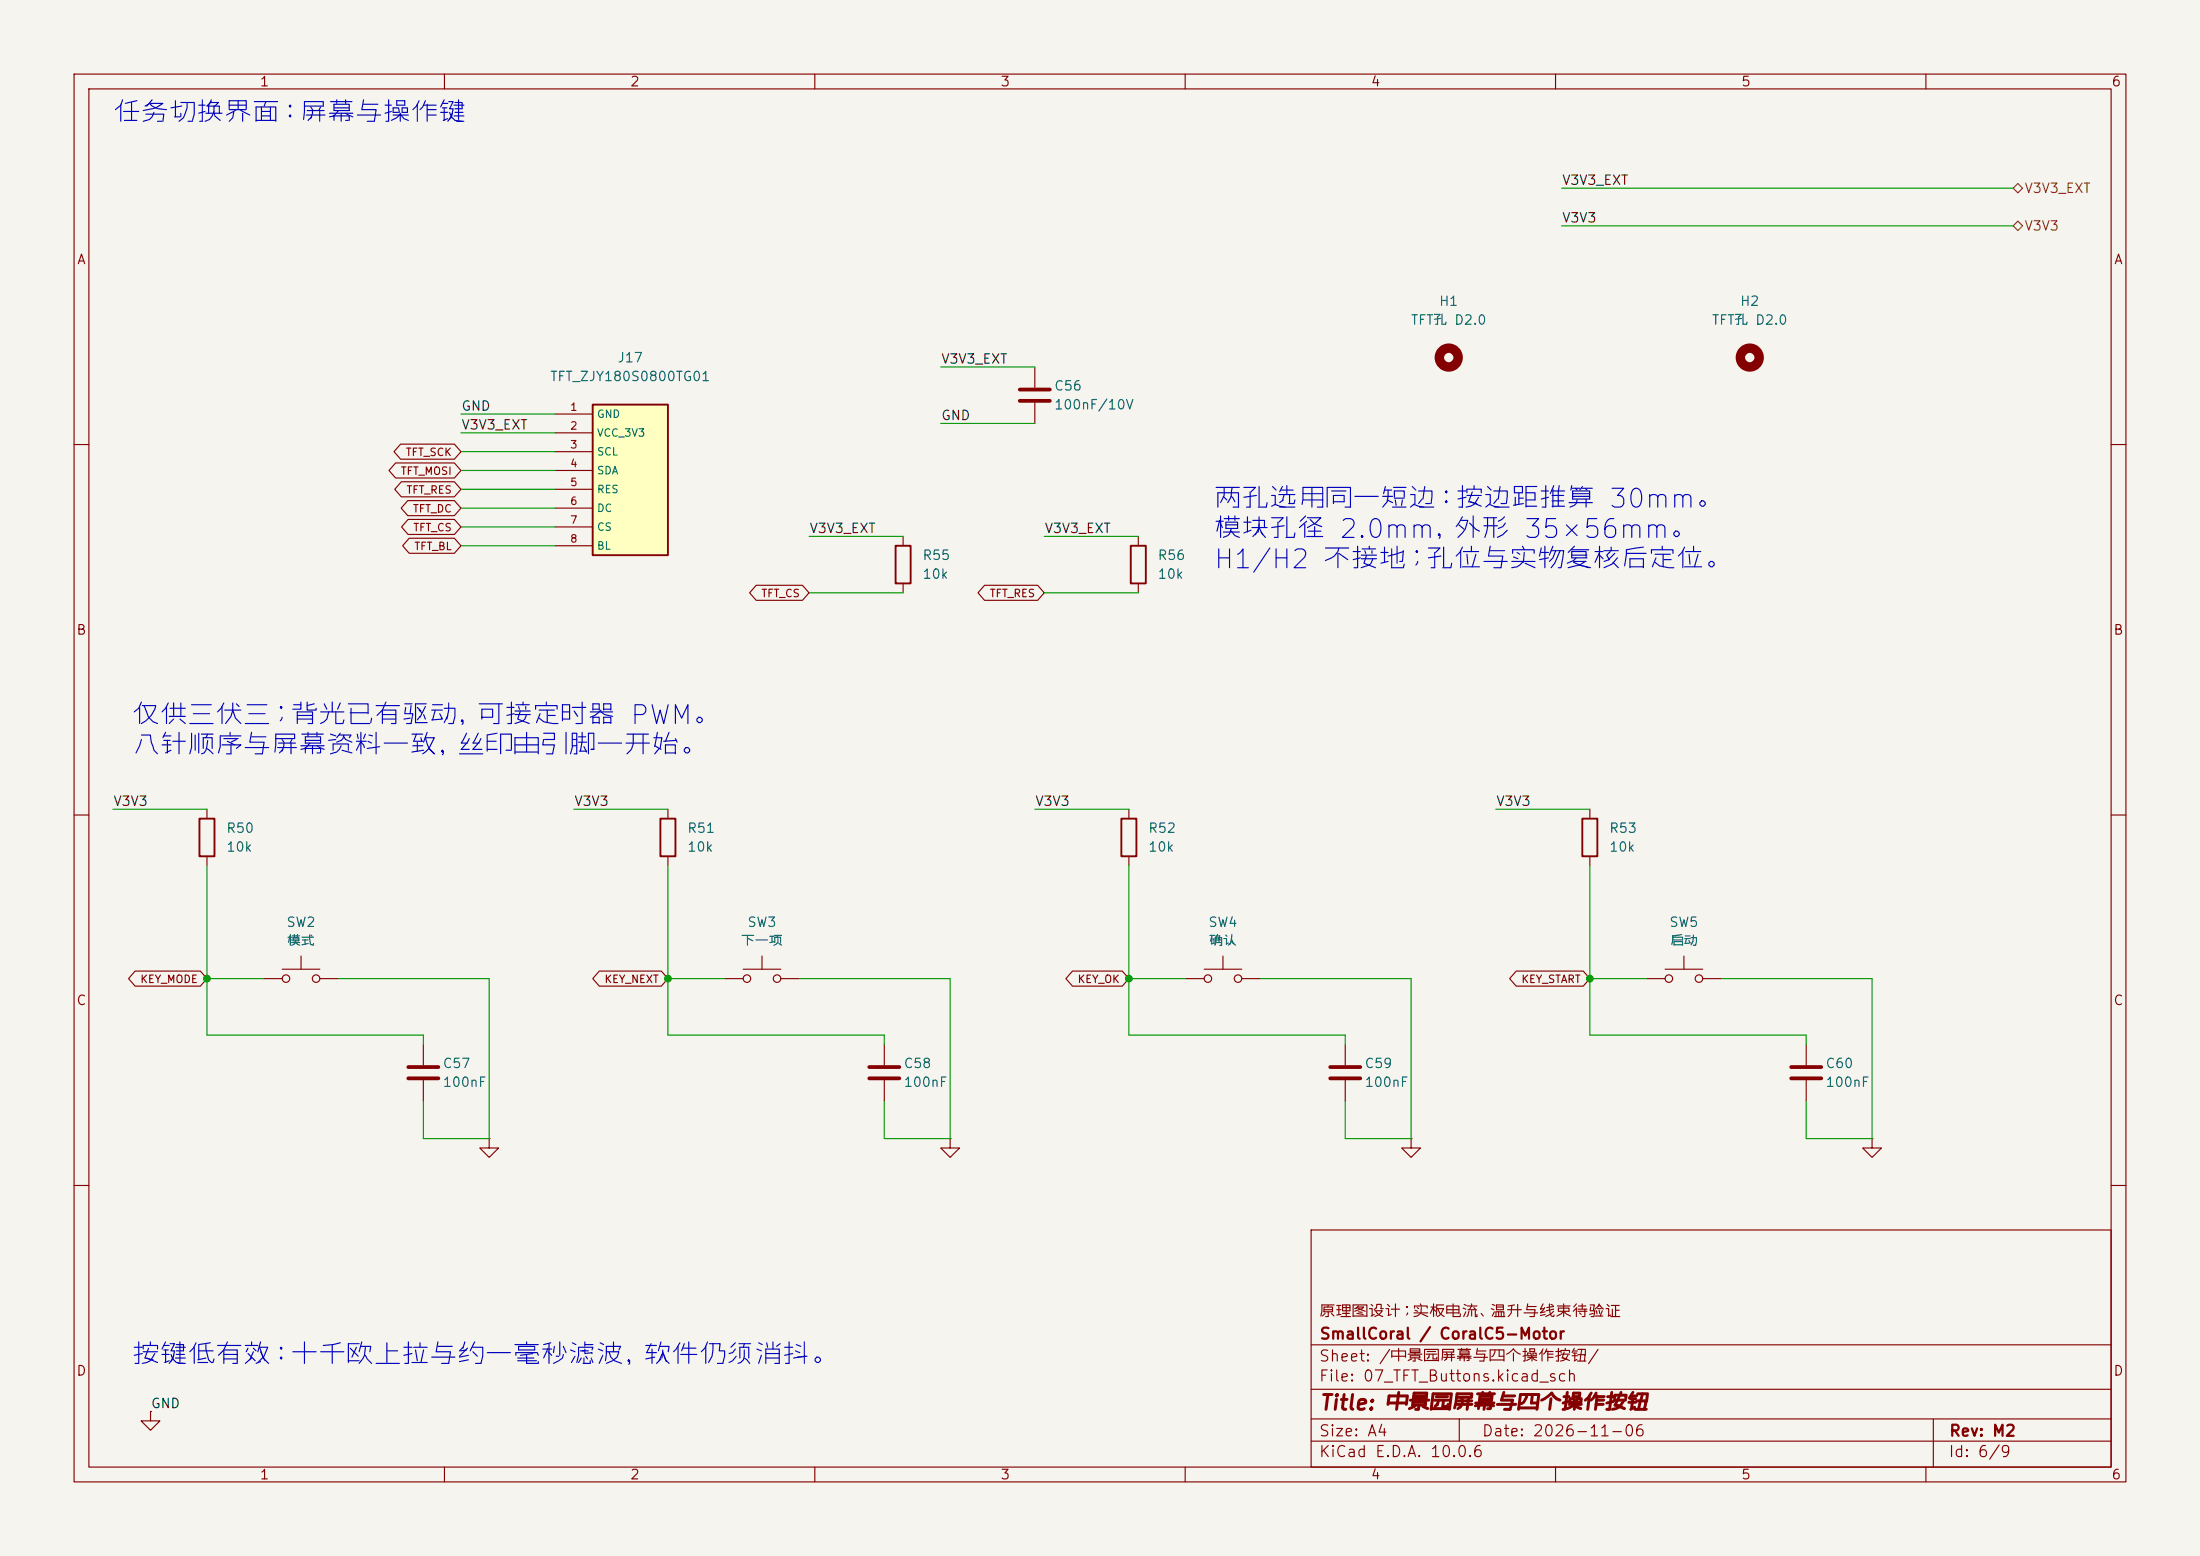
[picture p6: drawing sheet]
(kicad_sch
 (version 20260306)
 (generator "eeschema")
 (generator_version "10.0")
 (paper "A4")
 (title_block
  (title "中景园屏幕与四个操作按钮")
  (date "2026-11-06")
  (rev "M2")
  (company "SmallCoral / CoralC5-Motor")
  (comment 1 "原理图设计；实板电流、温升与线束待验证"))
 (lib_symbols
  (symbol "Motor:Device__C"
   (pin_numbers (hide yes))
   (pin_names
    (offset 0.254)) (exclude_from_sim no) (in_bom yes) (on_board yes)
   (in_pos_files yes)
   (duplicate_pin_numbers_are_jumpers no)
   (property "Reference" "C" (at 0.635 2.54 0) (show_name no) (do_not_autoplace no) (effects (font (size 1.27 1.27)) (justify left)))
   (property "Value" "C" (at 0.635 -2.54 0) (show_name no) (do_not_autoplace no) (effects (font (size 1.27 1.27)) (justify left)))
   (property "Footprint" "" (at 0.9652 -3.81 0) (show_name no) (do_not_autoplace no) (hide yes) (effects (font (size 1.27 1.27))))
   (property "Datasheet" "" (at 0 0 0) (show_name no) (do_not_autoplace no) (hide yes) (effects (font (size 1.27 1.27))))
   (property "Description" "Unpolarized capacitor" (at 0 0 0) (show_name no) (do_not_autoplace no) (hide yes) (effects (font (size 1.27 1.27))))
   (symbol "Device__C_0_1"
    (polyline (pts (xy -2.032 0.762) (xy 2.032 0.762)) (stroke (width 0.508) (type default)) (fill (type none)))
    (polyline (pts (xy -2.032 -0.762) (xy 2.032 -0.762)) (stroke (width 0.508) (type default)) (fill (type none))))
   (symbol "Device__C_1_1"
    (pin passive line (at 0 3.81 270) (length 2.794) (name "" (effects (font (size 1.27 1.27)))) (number "1" (effects (font (size 1.27 1.27)))))
    (pin passive line (at 0 -3.81 90) (length 2.794) (name "" (effects (font (size 1.27 1.27)))) (number "2" (effects (font (size 1.27 1.27))))))
   (embedded_fonts no))
  (symbol "Motor:Device__R"
   (pin_numbers (hide yes))
   (pin_names
    (offset 0)) (exclude_from_sim no) (in_bom yes) (on_board yes)
   (in_pos_files yes)
   (duplicate_pin_numbers_are_jumpers no)
   (property "Reference" "R" (at 2.032 0 90) (show_name no) (do_not_autoplace no) (effects (font (size 1.27 1.27))))
   (property "Value" "R" (at 0 0 90) (show_name no) (do_not_autoplace no) (effects (font (size 1.27 1.27))))
   (property "Footprint" "" (at -1.778 0 90) (show_name no) (do_not_autoplace no) (hide yes) (effects (font (size 1.27 1.27))))
   (property "Datasheet" "" (at 0 0 0) (show_name no) (do_not_autoplace no) (hide yes) (effects (font (size 1.27 1.27))))
   (property "Description" "Resistor" (at 0 0 0) (show_name no) (do_not_autoplace no) (hide yes) (effects (font (size 1.27 1.27))))
   (symbol "Device__R_0_1"
    (rectangle (start -1.016 -2.54) (end 1.016 2.54) (stroke (width 0.254) (type default)) (fill (type none))))
   (symbol "Device__R_1_1"
    (pin passive line (at 0 3.81 270) (length 1.27) (name "" (effects (font (size 1.27 1.27)))) (number "1" (effects (font (size 1.27 1.27)))))
    (pin passive line (at 0 -3.81 90) (length 1.27) (name "" (effects (font (size 1.27 1.27)))) (number "2" (effects (font (size 1.27 1.27))))))
   (embedded_fonts no))
  (symbol "Motor:M2_J17"
   (pin_names
    (offset 0.5)) (exclude_from_sim no) (in_bom yes) (on_board yes)
   (in_pos_files yes)
   (duplicate_pin_numbers_are_jumpers no)
   (property "Reference" "J" (at 0 25.4 0) (show_name no) (do_not_autoplace no) (effects (font (size 1.27 1.27))))
   (property "Value" "TFT_ZJY180S0800TG01" (at 0 22.86 0) (show_name no) (do_not_autoplace no) (effects (font (size 1.27 1.27))))
   (property "Footprint" "Motor:Connector_PinHeader_2.54mm__PinHeader_1x08_P2.54mm_Vertical" (at 0 0 0) (show_name no) (do_not_autoplace no) (hide yes) (effects (font (size 1.27 1.27))))
   (property "Datasheet" "" (at 0 0 0) (show_name no) (do_not_autoplace no) (hide yes) (effects (font (size 1.27 1.27))))
   (property "Description" "" (at 0 0 0) (show_name no) (do_not_autoplace no) (hide yes) (effects (font (size 1.27 1.27))))
   (symbol "M2_J17_0_1"
    (rectangle (start -5.08 10.16) (end 5.08 -10.16) (stroke (width 0.254) (type default)) (fill (type background))))
   (symbol "M2_J17_1_1"
    (pin passive line (at -10.16 8.89 0) (length 5.08) (name "GND" (effects (font (size 1.016 1.016)))) (number "1" (effects (font (size 1.016 1.016)))))
    (pin passive line (at -10.16 6.35 0) (length 5.08) (name "VCC_3V3" (effects (font (size 1.016 1.016)))) (number "2" (effects (font (size 1.016 1.016)))))
    (pin passive line (at -10.16 3.81 0) (length 5.08) (name "SCL" (effects (font (size 1.016 1.016)))) (number "3" (effects (font (size 1.016 1.016)))))
    (pin passive line (at -10.16 1.27 0) (length 5.08) (name "SDA" (effects (font (size 1.016 1.016)))) (number "4" (effects (font (size 1.016 1.016)))))
    (pin passive line (at -10.16 -1.27 0) (length 5.08) (name "RES" (effects (font (size 1.016 1.016)))) (number "5" (effects (font (size 1.016 1.016)))))
    (pin passive line (at -10.16 -3.81 0) (length 5.08) (name "DC" (effects (font (size 1.016 1.016)))) (number "6" (effects (font (size 1.016 1.016)))))
    (pin passive line (at -10.16 -6.35 0) (length 5.08) (name "CS" (effects (font (size 1.016 1.016)))) (number "7" (effects (font (size 1.016 1.016)))))
    (pin passive line (at -10.16 -8.89 0) (length 5.08) (name "BL" (effects (font (size 1.016 1.016)))) (number "8" (effects (font (size 1.016 1.016))))))
   (embedded_fonts no))
  (symbol "Motor:Mechanical__MountingHole"
   (pin_names
    (offset 1.016)) (exclude_from_sim no) (in_bom no) (on_board yes)
   (in_pos_files yes)
   (duplicate_pin_numbers_are_jumpers no)
   (property "Reference" "H" (at 0 5.08 0) (show_name no) (do_not_autoplace no) (effects (font (size 1.27 1.27))))
   (property "Value" "MountingHole" (at 0 3.175 0) (show_name no) (do_not_autoplace no) (effects (font (size 1.27 1.27))))
   (property "Footprint" "" (at 0 0 0) (show_name no) (do_not_autoplace no) (hide yes) (effects (font (size 1.27 1.27))))
   (property "Datasheet" "" (at 0 0 0) (show_name no) (do_not_autoplace no) (hide yes) (effects (font (size 1.27 1.27))))
   (property "Description" "Mounting Hole without connection" (at 0 0 0) (show_name no) (do_not_autoplace no) (hide yes) (effects (font (size 1.27 1.27))))
   (symbol "Mechanical__MountingHole_0_1"
    (circle (center 0 0) (radius 1.27) (stroke (width 1.27) (type default)) (fill (type none))))
   (embedded_fonts no))
  (symbol "Motor:Switch__SW_Push"
   (pin_numbers (hide yes))
   (pin_names
    (offset 1.016) (hide yes)) (exclude_from_sim no) (in_bom yes) (on_board yes)
   (in_pos_files yes)
   (duplicate_pin_numbers_are_jumpers no)
   (property "Reference" "SW" (at 1.27 2.54 0) (show_name no) (do_not_autoplace no) (effects (font (size 1.27 1.27)) (justify left)))
   (property "Value" "SW_Push" (at 0 -1.524 0) (show_name no) (do_not_autoplace no) (effects (font (size 1.27 1.27))))
   (property "Footprint" "" (at 0 5.08 0) (show_name no) (do_not_autoplace no) (hide yes) (effects (font (size 1.27 1.27))))
   (property "Datasheet" "" (at 0 5.08 0) (show_name no) (do_not_autoplace no) (hide yes) (effects (font (size 1.27 1.27))))
   (property "Description" "Push button switch, generic, two pins" (at 0 0 0) (show_name no) (do_not_autoplace no) (hide yes) (effects (font (size 1.27 1.27))))
   (symbol "Switch__SW_Push_0_1"
    (circle (center -2.032 0) (radius 0.508) (stroke (width 0) (type default)) (fill (type none)))
    (polyline (pts (xy 0 1.27) (xy 0 3.048)) (stroke (width 0) (type default)) (fill (type none)))
    (circle (center 2.032 0) (radius 0.508) (stroke (width 0) (type default)) (fill (type none)))
    (polyline (pts (xy 2.54 1.27) (xy -2.54 1.27)) (stroke (width 0) (type default)) (fill (type none)))
    (pin passive line (at -5.08 0 0) (length 2.54) (name "1" (effects (font (size 1.27 1.27)))) (number "1" (effects (font (size 1.27 1.27)))))
    (pin passive line (at 5.08 0 180) (length 2.54) (name "2" (effects (font (size 1.27 1.27)))) (number "2" (effects (font (size 1.27 1.27))))))
   (embedded_fonts no))
  (symbol "Motor:power__GND"
   (power global)
   (pin_numbers (hide yes))
   (pin_names
    (offset 0) (hide yes)) (exclude_from_sim no) (in_bom yes) (on_board yes)
   (in_pos_files yes)
   (duplicate_pin_numbers_are_jumpers no)
   (property "Reference" "#PWR" (at 0 -6.35 0) (show_name no) (do_not_autoplace no) (hide yes) (effects (font (size 1.27 1.27))))
   (property "Value" "GND" (at 0 -3.81 0) (show_name no) (do_not_autoplace no) (effects (font (size 1.27 1.27))))
   (property "Footprint" "" (at 0 0 0) (show_name no) (do_not_autoplace no) (hide yes) (effects (font (size 1.27 1.27))))
   (property "Datasheet" "" (at 0 0 0) (show_name no) (do_not_autoplace no) (hide yes) (effects (font (size 1.27 1.27))))
   (property "Description" "Power symbol creates a global label with name \"GND\" , ground" (at 0 0 0) (show_name no) (do_not_autoplace no) (hide yes) (effects (font (size 1.27 1.27))))
   (symbol "power__GND_0_1"
    (polyline (pts (xy 0 0) (xy 0 -1.27) (xy 1.27 -1.27) (xy 0 -2.54) (xy -1.27 -1.27) (xy 0 -1.27)) (stroke (width 0) (type default)) (fill (type none))))
   (symbol "power__GND_1_1"
    (pin power_in line (at 0 0 270) (length 0) (name "" (effects (font (size 1.27 1.27)))) (number "1" (effects (font (size 1.27 1.27))))))
   (embedded_fonts no)))
 (text "按键低有效：十千欧上拉与约一毫秒滤波，软件仍须消抖。"
  (exclude_from_sim no)
  (at 17.78 181.61 0)
  (effects (font (size 2.54 2.54)) (justify left top)))
 (text "仅供三伏三；背光已有驱动，可接定时器 PWM。\n八针顺序与屏幕资料一致，丝印由引脚一开始。"
  (exclude_from_sim no)
  (at 17.78 95.25 0)
  (effects (font (size 2.54 2.54)) (justify left top)))
 (text "两孔选用同一短边：按边距推算 30mm。\n模块孔径 2.0mm，外形 35×56mm。\nH1/H2 不接地；孔位与实物复核后定位。"
  (exclude_from_sim no)
  (at 163.83 66.04 0)
  (effects (font (size 2.54 2.54)) (justify left top)))
 (text "任务切换界面：屏幕与操作键"
  (exclude_from_sim no)
  (at 15.24 13.97 0)
  (effects (font (size 2.54 2.54)) (justify left top)))
 (junction
  (at 27.94 132.08)
  (diameter 0)
  (color 0 0 0 0))
 (junction
  (at 214.63 132.08)
  (diameter 0)
  (color 0 0 0 0))
 (junction
  (at 152.4 132.08)
  (diameter 0)
  (color 0 0 0 0))
 (junction
  (at 90.17 132.08)
  (diameter 0)
  (color 0 0 0 0))
 (wire
  (pts (xy 62.23 60.96) (xy 74.93 60.96))
  (stroke (width 0) (type default)))
 (wire
  (pts (xy 15.24 109.22) (xy 27.94 109.22))
  (stroke (width 0) (type default)))
 (wire
  (pts (xy 210.82 30.48) (xy 271.78 30.48))
  (stroke (width 0) (type default)))
 (wire
  (pts (xy 119.38 148.59) (xy 119.38 153.67))
  (stroke (width 0) (type default)))
 (wire
  (pts (xy 140.97 72.39) (xy 153.67 72.39))
  (stroke (width 0) (type default)))
 (wire
  (pts (xy 152.4 132.08) (xy 160.02 132.08))
  (stroke (width 0) (type default)))
 (wire
  (pts (xy 152.4 116.84) (xy 152.4 132.08))
  (stroke (width 0) (type default)))
 (wire
  (pts (xy 214.63 132.08) (xy 222.25 132.08))
  (stroke (width 0) (type default)))
 (wire
  (pts (xy 214.63 139.7) (xy 243.84 139.7))
  (stroke (width 0) (type default)))
 (wire
  (pts (xy 127 49.53) (xy 139.7 49.53))
  (stroke (width 0) (type default)))
 (wire
  (pts (xy 107.95 132.08) (xy 128.27 132.08))
  (stroke (width 0) (type default)))
 (wire
  (pts (xy 119.38 153.67) (xy 128.27 153.67))
  (stroke (width 0) (type default)))
 (wire
  (pts (xy 210.82 25.4) (xy 271.78 25.4))
  (stroke (width 0) (type default)))
 (wire
  (pts (xy 77.47 109.22) (xy 90.17 109.22))
  (stroke (width 0) (type default)))
 (wire
  (pts (xy 90.17 132.08) (xy 90.17 139.7))
  (stroke (width 0) (type default)))
 (wire
  (pts (xy 127 57.15) (xy 139.7 57.15))
  (stroke (width 0) (type default)))
 (wire
  (pts (xy 62.23 73.66) (xy 74.93 73.66))
  (stroke (width 0) (type default)))
 (wire
  (pts (xy 62.23 63.5) (xy 74.93 63.5))
  (stroke (width 0) (type default)))
 (wire
  (pts (xy 27.94 132.08) (xy 35.56 132.08))
  (stroke (width 0) (type default)))
 (wire
  (pts (xy 119.38 139.7) (xy 119.38 140.97))
  (stroke (width 0) (type default)))
 (wire
  (pts (xy 27.94 139.7) (xy 57.15 139.7))
  (stroke (width 0) (type default)))
 (wire
  (pts (xy 57.15 139.7) (xy 57.15 140.97))
  (stroke (width 0) (type default)))
 (wire
  (pts (xy 109.22 80.01) (xy 121.92 80.01))
  (stroke (width 0) (type default)))
 (wire
  (pts (xy 152.4 132.08) (xy 152.4 139.7))
  (stroke (width 0) (type default)))
 (wire
  (pts (xy 66.04 132.08) (xy 66.04 153.67))
  (stroke (width 0) (type default)))
 (wire
  (pts (xy 232.41 132.08) (xy 252.73 132.08))
  (stroke (width 0) (type default)))
 (wire
  (pts (xy 152.4 139.7) (xy 181.61 139.7))
  (stroke (width 0) (type default)))
 (wire
  (pts (xy 140.97 80.01) (xy 153.67 80.01))
  (stroke (width 0) (type default)))
 (wire
  (pts (xy 243.84 153.67) (xy 252.73 153.67))
  (stroke (width 0) (type default)))
 (wire
  (pts (xy 62.23 71.12) (xy 74.93 71.12))
  (stroke (width 0) (type default)))
 (wire
  (pts (xy 214.63 132.08) (xy 214.63 139.7))
  (stroke (width 0) (type default)))
 (wire
  (pts (xy 27.94 116.84) (xy 27.94 132.08))
  (stroke (width 0) (type default)))
 (wire
  (pts (xy 181.61 139.7) (xy 181.61 140.97))
  (stroke (width 0) (type default)))
 (wire
  (pts (xy 90.17 116.84) (xy 90.17 132.08))
  (stroke (width 0) (type default)))
 (wire
  (pts (xy 27.94 132.08) (xy 27.94 139.7))
  (stroke (width 0) (type default)))
 (wire
  (pts (xy 62.23 66.04) (xy 74.93 66.04))
  (stroke (width 0) (type default)))
 (wire
  (pts (xy 139.7 109.22) (xy 152.4 109.22))
  (stroke (width 0) (type default)))
 (wire
  (pts (xy 170.18 132.08) (xy 190.5 132.08))
  (stroke (width 0) (type default)))
 (wire
  (pts (xy 201.93 109.22) (xy 214.63 109.22))
  (stroke (width 0) (type default)))
 (wire
  (pts (xy 57.15 148.59) (xy 57.15 153.67))
  (stroke (width 0) (type default)))
 (wire
  (pts (xy 45.72 132.08) (xy 66.04 132.08))
  (stroke (width 0) (type default)))
 (wire
  (pts (xy 109.22 72.39) (xy 121.92 72.39))
  (stroke (width 0) (type default)))
 (wire
  (pts (xy 62.23 68.58) (xy 74.93 68.58))
  (stroke (width 0) (type default)))
 (wire
  (pts (xy 62.23 55.88) (xy 74.93 55.88))
  (stroke (width 0) (type default)))
 (wire
  (pts (xy 90.17 139.7) (xy 119.38 139.7))
  (stroke (width 0) (type default)))
 (wire
  (pts (xy 181.61 148.59) (xy 181.61 153.67))
  (stroke (width 0) (type default)))
 (wire
  (pts (xy 57.15 153.67) (xy 66.04 153.67))
  (stroke (width 0) (type default)))
 (wire
  (pts (xy 128.27 132.08) (xy 128.27 153.67))
  (stroke (width 0) (type default)))
 (wire
  (pts (xy 90.17 132.08) (xy 97.79 132.08))
  (stroke (width 0) (type default)))
 (wire
  (pts (xy 214.63 116.84) (xy 214.63 132.08))
  (stroke (width 0) (type default)))
 (wire
  (pts (xy 252.73 132.08) (xy 252.73 153.67))
  (stroke (width 0) (type default)))
 (wire
  (pts (xy 62.23 58.42) (xy 74.93 58.42))
  (stroke (width 0) (type default)))
 (wire
  (pts (xy 181.61 153.67) (xy 190.5 153.67))
  (stroke (width 0) (type default)))
 (wire
  (pts (xy 243.84 148.59) (xy 243.84 153.67))
  (stroke (width 0) (type default)))
 (wire
  (pts (xy 190.5 132.08) (xy 190.5 153.67))
  (stroke (width 0) (type default)))
 (wire
  (pts (xy 243.84 139.7) (xy 243.84 140.97))
  (stroke (width 0) (type default)))
 (label "V3V3"
  (at 77.47 109.22 0)
  (effects (font (size 1.27 1.27)) (justify left bottom)))
 (label "V3V3_EXT"
  (at 62.23 58.42 0)
  (effects (font (size 1.27 1.27)) (justify left bottom)))
 (label "V3V3"
  (at 201.93 109.22 0)
  (effects (font (size 1.27 1.27)) (justify left bottom)))
 (label "V3V3_EXT"
  (at 109.22 72.39 0)
  (effects (font (size 1.27 1.27)) (justify left bottom)))
 (label "V3V3_EXT"
  (at 210.82 25.4 0)
  (effects (font (size 1.27 1.27)) (justify left bottom)))
 (label "GND"
  (at 127 57.15 0)
  (effects (font (size 1.27 1.27)) (justify left bottom)))
 (label "V3V3_EXT"
  (at 140.97 72.39 0)
  (effects (font (size 1.27 1.27)) (justify left bottom)))
 (label "V3V3"
  (at 210.82 30.48 0)
  (effects (font (size 1.27 1.27)) (justify left bottom)))
 (label "GND"
  (at 20.32 190.5 0)
  (effects (font (size 1.27 1.27)) (justify left bottom)))
 (label "GND"
  (at 62.23 55.88 0)
  (effects (font (size 1.27 1.27)) (justify left bottom)))
 (label "V3V3_EXT"
  (at 127 49.53 0)
  (effects (font (size 1.27 1.27)) (justify left bottom)))
 (label "V3V3"
  (at 15.24 109.22 0)
  (effects (font (size 1.27 1.27)) (justify left bottom)))
 (label "V3V3"
  (at 139.7 109.22 0)
  (effects (font (size 1.27 1.27)) (justify left bottom)))
 (global_label "TFT_SCK"
  (shape bidirectional)
  (at 62.23 60.96 180)
  (effects (font (size 1.016 1.016)) (justify right))
  (property "Intersheetrefs" "${INTERSHEET_REFS}" (at 62.23 60.96 0) (hide yes) (show_name no) (do_not_autoplace no) (effects (font (size 1.27 1.27)))))
 (global_label "KEY_START"
  (shape bidirectional)
  (at 214.63 132.08 180)
  (effects (font (size 1.016 1.016)) (justify right))
  (property "Intersheetrefs" "${INTERSHEET_REFS}" (at 214.63 132.08 0) (hide yes) (show_name no) (do_not_autoplace no) (effects (font (size 1.27 1.27)))))
 (global_label "KEY_NEXT"
  (shape bidirectional)
  (at 90.17 132.08 180)
  (effects (font (size 1.016 1.016)) (justify right))
  (property "Intersheetrefs" "${INTERSHEET_REFS}" (at 90.17 132.08 0) (hide yes) (show_name no) (do_not_autoplace no) (effects (font (size 1.27 1.27)))))
 (global_label "TFT_CS"
  (shape bidirectional)
  (at 109.22 80.01 180)
  (effects (font (size 1.016 1.016)) (justify right))
  (property "Intersheetrefs" "${INTERSHEET_REFS}" (at 109.22 80.01 0) (hide yes) (show_name no) (do_not_autoplace no) (effects (font (size 1.27 1.27)))))
 (global_label "TFT_CS"
  (shape bidirectional)
  (at 62.23 71.12 180)
  (effects (font (size 1.016 1.016)) (justify right))
  (property "Intersheetrefs" "${INTERSHEET_REFS}" (at 62.23 71.12 0) (hide yes) (show_name no) (do_not_autoplace no) (effects (font (size 1.27 1.27)))))
 (global_label "TFT_BL"
  (shape bidirectional)
  (at 62.23 73.66 180)
  (effects (font (size 1.016 1.016)) (justify right))
  (property "Intersheetrefs" "${INTERSHEET_REFS}" (at 62.23 73.66 0) (hide yes) (show_name no) (do_not_autoplace no) (effects (font (size 1.27 1.27)))))
 (global_label "TFT_RES"
  (shape bidirectional)
  (at 140.97 80.01 180)
  (effects (font (size 1.016 1.016)) (justify right))
  (property "Intersheetrefs" "${INTERSHEET_REFS}" (at 140.97 80.01 0) (hide yes) (show_name no) (do_not_autoplace no) (effects (font (size 1.27 1.27)))))
 (global_label "TFT_MOSI"
  (shape bidirectional)
  (at 62.23 63.5 180)
  (effects (font (size 1.016 1.016)) (justify right))
  (property "Intersheetrefs" "${INTERSHEET_REFS}" (at 62.23 63.5 0) (hide yes) (show_name no) (do_not_autoplace no) (effects (font (size 1.27 1.27)))))
 (global_label "TFT_RES"
  (shape bidirectional)
  (at 62.23 66.04 180)
  (effects (font (size 1.016 1.016)) (justify right))
  (property "Intersheetrefs" "${INTERSHEET_REFS}" (at 62.23 66.04 0) (hide yes) (show_name no) (do_not_autoplace no) (effects (font (size 1.27 1.27)))))
 (global_label "KEY_OK"
  (shape bidirectional)
  (at 152.4 132.08 180)
  (effects (font (size 1.016 1.016)) (justify right))
  (property "Intersheetrefs" "${INTERSHEET_REFS}" (at 152.4 132.08 0) (hide yes) (show_name no) (do_not_autoplace no) (effects (font (size 1.27 1.27)))))
 (global_label "KEY_MODE"
  (shape bidirectional)
  (at 27.94 132.08 180)
  (effects (font (size 1.016 1.016)) (justify right))
  (property "Intersheetrefs" "${INTERSHEET_REFS}" (at 27.94 132.08 0) (hide yes) (show_name no) (do_not_autoplace no) (effects (font (size 1.27 1.27)))))
 (global_label "TFT_DC"
  (shape bidirectional)
  (at 62.23 68.58 180)
  (effects (font (size 1.016 1.016)) (justify right))
  (property "Intersheetrefs" "${INTERSHEET_REFS}" (at 62.23 68.58 0) (hide yes) (show_name no) (do_not_autoplace no) (effects (font (size 1.27 1.27)))))
 (hierarchical_label "V3V3"
  (shape bidirectional)
  (at 271.78 30.48 0)
  (effects (font (size 1.27 1.27)) (justify left)))
 (hierarchical_label "V3V3_EXT"
  (shape bidirectional)
  (at 271.78 25.4 0)
  (effects (font (size 1.27 1.27)) (justify left)))
 (symbol
  (lib_id "Motor:M2_J17")
  (at 85.09 64.77 0)
  (unit 1)
  (body_style 1)
  (exclude_from_sim no)
  (in_bom yes)
  (on_board yes)
  (in_pos_files yes)
  (dnp no)
  (property "Reference" "J17" (at 85.09 48.26 0) (show_name no) (do_not_autoplace no) (effects (font (size 1.27 1.27))))
  (property "Value" "TFT_ZJY180S0800TG01" (at 85.09 50.8 0) (show_name no) (do_not_autoplace no) (effects (font (size 1.27 1.27))))
  (property "Footprint" "Motor:Connector_PinHeader_2.54mm__PinHeader_1x08_P2.54mm_Vertical" (at 85.09 64.77 0) (hide yes) (show_name no) (do_not_autoplace no) (effects (font (size 1.27 1.27))))
  (property "Datasheet" "" (at 85.09 64.77 0) (hide yes) (show_name no) (do_not_autoplace no) (effects (font (size 1.27 1.27))))
  (property "Description" "" (at 85.09 64.77 0) (show_name no) (do_not_autoplace no) (effects (font (size 1.27 1.27))))
  (pin "1")
  (pin "2")
  (pin "3")
  (pin "4")
  (pin "5")
  (pin "6")
  (pin "7")
  (pin "8"))
 (symbol
  (lib_id "Motor:power__GND")
  (at 128.27 153.67 0)
  (unit 1)
  (body_style 1)
  (exclude_from_sim no)
  (in_bom no)
  (on_board no)
  (in_pos_files yes)
  (dnp no)
  (property "Reference" "#PWR205" (at 128.27 153.67 0) (hide yes) (show_name no) (do_not_autoplace no) (effects (font (size 1.27 1.27))))
  (property "Value" "GND" (at 128.27 157.48 0) (hide yes) (show_name no) (do_not_autoplace no) (effects (font (size 1.27 1.27))))
  (property "Footprint" "" (at 128.27 153.67 0) (hide yes) (show_name no) (do_not_autoplace no) (effects (font (size 1.27 1.27))))
  (property "Datasheet" "" (at 128.27 153.67 0) (hide yes) (show_name no) (do_not_autoplace no) (effects (font (size 1.27 1.27))))
  (property "Description" "" (at 128.27 153.67 0) (show_name no) (do_not_autoplace no) (effects (font (size 1.27 1.27))))
  (pin "1"))
 (symbol
  (lib_id "Motor:Device__R")
  (at 152.4 113.03 0)
  (unit 1)
  (body_style 1)
  (exclude_from_sim no)
  (in_bom yes)
  (on_board yes)
  (in_pos_files yes)
  (dnp no)
  (property "Reference" "R52" (at 154.94 111.76 0) (show_name no) (do_not_autoplace no) (effects (font (size 1.27 1.27)) (justify left)))
  (property "Value" "10k" (at 154.94 114.3 0) (show_name no) (do_not_autoplace no) (effects (font (size 1.27 1.27)) (justify left)))
  (property "Footprint" "Motor:Resistor_SMD__R_0603_1608Metric" (at 152.4 113.03 0) (hide yes) (show_name no) (do_not_autoplace no) (effects (font (size 1.27 1.27))))
  (property "Datasheet" "" (at 152.4 113.03 0) (hide yes) (show_name no) (do_not_autoplace no) (effects (font (size 1.27 1.27))))
  (property "Description" "" (at 152.4 113.03 0) (show_name no) (do_not_autoplace no) (effects (font (size 1.27 1.27))))
  (pin "1")
  (pin "2"))
 (symbol
  (lib_id "Motor:Mechanical__MountingHole")
  (at 236.22 48.26 0)
  (unit 1)
  (body_style 1)
  (exclude_from_sim no)
  (in_bom no)
  (on_board yes)
  (in_pos_files yes)
  (dnp no)
  (property "Reference" "H2" (at 236.22 40.64 0) (show_name no) (do_not_autoplace no) (effects (font (size 1.27 1.27))))
  (property "Value" "TFT孔 D2.0" (at 236.22 43.18 0) (show_name no) (do_not_autoplace no) (effects (font (size 1.27 1.27))))
  (property "Footprint" "Motor:MountingHole__MountingHole_2mm" (at 236.22 48.26 0) (hide yes) (show_name no) (do_not_autoplace no) (effects (font (size 1.27 1.27))))
  (property "Datasheet" "" (at 236.22 48.26 0) (hide yes) (show_name no) (do_not_autoplace no) (effects (font (size 1.27 1.27))))
  (property "Description" "" (at 236.22 48.26 0) (show_name no) (do_not_autoplace no) (effects (font (size 1.27 1.27)))))
 (symbol
  (lib_id "Motor:Device__C")
  (at 139.7 53.34 0)
  (unit 1)
  (body_style 1)
  (exclude_from_sim no)
  (in_bom yes)
  (on_board yes)
  (in_pos_files yes)
  (dnp no)
  (property "Reference" "C56" (at 142.24 52.07 0) (show_name no) (do_not_autoplace no) (effects (font (size 1.27 1.27)) (justify left)))
  (property "Value" "100nF/10V" (at 142.24 54.61 0) (show_name no) (do_not_autoplace no) (effects (font (size 1.27 1.27)) (justify left)))
  (property "Footprint" "Motor:Capacitor_SMD__C_0603_1608Metric" (at 139.7 53.34 0) (hide yes) (show_name no) (do_not_autoplace no) (effects (font (size 1.27 1.27))))
  (property "Datasheet" "" (at 139.7 53.34 0) (hide yes) (show_name no) (do_not_autoplace no) (effects (font (size 1.27 1.27))))
  (property "Description" "" (at 139.7 53.34 0) (show_name no) (do_not_autoplace no) (effects (font (size 1.27 1.27))))
  (pin "1")
  (pin "2"))
 (symbol
  (lib_id "Motor:Device__R")
  (at 214.63 113.03 0)
  (unit 1)
  (body_style 1)
  (exclude_from_sim no)
  (in_bom yes)
  (on_board yes)
  (in_pos_files yes)
  (dnp no)
  (property "Reference" "R53" (at 217.17 111.76 0) (show_name no) (do_not_autoplace no) (effects (font (size 1.27 1.27)) (justify left)))
  (property "Value" "10k" (at 217.17 114.3 0) (show_name no) (do_not_autoplace no) (effects (font (size 1.27 1.27)) (justify left)))
  (property "Footprint" "Motor:Resistor_SMD__R_0603_1608Metric" (at 214.63 113.03 0) (hide yes) (show_name no) (do_not_autoplace no) (effects (font (size 1.27 1.27))))
  (property "Datasheet" "" (at 214.63 113.03 0) (hide yes) (show_name no) (do_not_autoplace no) (effects (font (size 1.27 1.27))))
  (property "Description" "" (at 214.63 113.03 0) (show_name no) (do_not_autoplace no) (effects (font (size 1.27 1.27))))
  (pin "1")
  (pin "2"))
 (symbol
  (lib_id "Motor:Mechanical__MountingHole")
  (at 195.58 48.26 0)
  (unit 1)
  (body_style 1)
  (exclude_from_sim no)
  (in_bom no)
  (on_board yes)
  (in_pos_files yes)
  (dnp no)
  (property "Reference" "H1" (at 195.58 40.64 0) (show_name no) (do_not_autoplace no) (effects (font (size 1.27 1.27))))
  (property "Value" "TFT孔 D2.0" (at 195.58 43.18 0) (show_name no) (do_not_autoplace no) (effects (font (size 1.27 1.27))))
  (property "Footprint" "Motor:MountingHole__MountingHole_2mm" (at 195.58 48.26 0) (hide yes) (show_name no) (do_not_autoplace no) (effects (font (size 1.27 1.27))))
  (property "Datasheet" "" (at 195.58 48.26 0) (hide yes) (show_name no) (do_not_autoplace no) (effects (font (size 1.27 1.27))))
  (property "Description" "" (at 195.58 48.26 0) (show_name no) (do_not_autoplace no) (effects (font (size 1.27 1.27)))))
 (symbol
  (lib_id "Motor:Device__R")
  (at 153.67 76.2 0)
  (unit 1)
  (body_style 1)
  (exclude_from_sim no)
  (in_bom yes)
  (on_board yes)
  (in_pos_files yes)
  (dnp no)
  (property "Reference" "R56" (at 156.21 74.93 0) (show_name no) (do_not_autoplace no) (effects (font (size 1.27 1.27)) (justify left)))
  (property "Value" "10k" (at 156.21 77.47 0) (show_name no) (do_not_autoplace no) (effects (font (size 1.27 1.27)) (justify left)))
  (property "Footprint" "Motor:Resistor_SMD__R_0603_1608Metric" (at 153.67 76.2 0) (hide yes) (show_name no) (do_not_autoplace no) (effects (font (size 1.27 1.27))))
  (property "Datasheet" "" (at 153.67 76.2 0) (hide yes) (show_name no) (do_not_autoplace no) (effects (font (size 1.27 1.27))))
  (property "Description" "" (at 153.67 76.2 0) (show_name no) (do_not_autoplace no) (effects (font (size 1.27 1.27))))
  (pin "1")
  (pin "2"))
 (symbol
  (lib_id "Motor:Device__C")
  (at 57.15 144.78 0)
  (unit 1)
  (body_style 1)
  (exclude_from_sim no)
  (in_bom yes)
  (on_board yes)
  (in_pos_files yes)
  (dnp no)
  (property "Reference" "C57" (at 59.69 143.51 0) (show_name no) (do_not_autoplace no) (effects (font (size 1.27 1.27)) (justify left)))
  (property "Value" "100nF" (at 59.69 146.05 0) (show_name no) (do_not_autoplace no) (effects (font (size 1.27 1.27)) (justify left)))
  (property "Footprint" "Motor:Capacitor_SMD__C_0603_1608Metric" (at 57.15 144.78 0) (hide yes) (show_name no) (do_not_autoplace no) (effects (font (size 1.27 1.27))))
  (property "Datasheet" "" (at 57.15 144.78 0) (hide yes) (show_name no) (do_not_autoplace no) (effects (font (size 1.27 1.27))))
  (property "Description" "" (at 57.15 144.78 0) (show_name no) (do_not_autoplace no) (effects (font (size 1.27 1.27))))
  (pin "1")
  (pin "2"))
 (symbol
  (lib_id "Motor:Device__C")
  (at 243.84 144.78 0)
  (unit 1)
  (body_style 1)
  (exclude_from_sim no)
  (in_bom yes)
  (on_board yes)
  (in_pos_files yes)
  (dnp no)
  (property "Reference" "C60" (at 246.38 143.51 0) (show_name no) (do_not_autoplace no) (effects (font (size 1.27 1.27)) (justify left)))
  (property "Value" "100nF" (at 246.38 146.05 0) (show_name no) (do_not_autoplace no) (effects (font (size 1.27 1.27)) (justify left)))
  (property "Footprint" "Motor:Capacitor_SMD__C_0603_1608Metric" (at 243.84 144.78 0) (hide yes) (show_name no) (do_not_autoplace no) (effects (font (size 1.27 1.27))))
  (property "Datasheet" "" (at 243.84 144.78 0) (hide yes) (show_name no) (do_not_autoplace no) (effects (font (size 1.27 1.27))))
  (property "Description" "" (at 243.84 144.78 0) (show_name no) (do_not_autoplace no) (effects (font (size 1.27 1.27))))
  (pin "1")
  (pin "2"))
 (symbol
  (lib_id "Motor:power__GND")
  (at 252.73 153.67 0)
  (unit 1)
  (body_style 1)
  (exclude_from_sim no)
  (in_bom no)
  (on_board no)
  (in_pos_files yes)
  (dnp no)
  (property "Reference" "#PWR207" (at 252.73 153.67 0) (hide yes) (show_name no) (do_not_autoplace no) (effects (font (size 1.27 1.27))))
  (property "Value" "GND" (at 252.73 157.48 0) (hide yes) (show_name no) (do_not_autoplace no) (effects (font (size 1.27 1.27))))
  (property "Footprint" "" (at 252.73 153.67 0) (hide yes) (show_name no) (do_not_autoplace no) (effects (font (size 1.27 1.27))))
  (property "Datasheet" "" (at 252.73 153.67 0) (hide yes) (show_name no) (do_not_autoplace no) (effects (font (size 1.27 1.27))))
  (property "Description" "" (at 252.73 153.67 0) (show_name no) (do_not_autoplace no) (effects (font (size 1.27 1.27))))
  (pin "1"))
 (symbol
  (lib_id "Motor:Device__C")
  (at 119.38 144.78 0)
  (unit 1)
  (body_style 1)
  (exclude_from_sim no)
  (in_bom yes)
  (on_board yes)
  (in_pos_files yes)
  (dnp no)
  (property "Reference" "C58" (at 121.92 143.51 0) (show_name no) (do_not_autoplace no) (effects (font (size 1.27 1.27)) (justify left)))
  (property "Value" "100nF" (at 121.92 146.05 0) (show_name no) (do_not_autoplace no) (effects (font (size 1.27 1.27)) (justify left)))
  (property "Footprint" "Motor:Capacitor_SMD__C_0603_1608Metric" (at 119.38 144.78 0) (hide yes) (show_name no) (do_not_autoplace no) (effects (font (size 1.27 1.27))))
  (property "Datasheet" "" (at 119.38 144.78 0) (hide yes) (show_name no) (do_not_autoplace no) (effects (font (size 1.27 1.27))))
  (property "Description" "" (at 119.38 144.78 0) (show_name no) (do_not_autoplace no) (effects (font (size 1.27 1.27))))
  (pin "1")
  (pin "2"))
 (symbol
  (lib_id "Motor:Device__R")
  (at 90.17 113.03 0)
  (unit 1)
  (body_style 1)
  (exclude_from_sim no)
  (in_bom yes)
  (on_board yes)
  (in_pos_files yes)
  (dnp no)
  (property "Reference" "R51" (at 92.71 111.76 0) (show_name no) (do_not_autoplace no) (effects (font (size 1.27 1.27)) (justify left)))
  (property "Value" "10k" (at 92.71 114.3 0) (show_name no) (do_not_autoplace no) (effects (font (size 1.27 1.27)) (justify left)))
  (property "Footprint" "Motor:Resistor_SMD__R_0603_1608Metric" (at 90.17 113.03 0) (hide yes) (show_name no) (do_not_autoplace no) (effects (font (size 1.27 1.27))))
  (property "Datasheet" "" (at 90.17 113.03 0) (hide yes) (show_name no) (do_not_autoplace no) (effects (font (size 1.27 1.27))))
  (property "Description" "" (at 90.17 113.03 0) (show_name no) (do_not_autoplace no) (effects (font (size 1.27 1.27))))
  (pin "1")
  (pin "2"))
 (symbol
  (lib_id "Motor:Device__R")
  (at 27.94 113.03 0)
  (unit 1)
  (body_style 1)
  (exclude_from_sim no)
  (in_bom yes)
  (on_board yes)
  (in_pos_files yes)
  (dnp no)
  (property "Reference" "R50" (at 30.48 111.76 0) (show_name no) (do_not_autoplace no) (effects (font (size 1.27 1.27)) (justify left)))
  (property "Value" "10k" (at 30.48 114.3 0) (show_name no) (do_not_autoplace no) (effects (font (size 1.27 1.27)) (justify left)))
  (property "Footprint" "Motor:Resistor_SMD__R_0603_1608Metric" (at 27.94 113.03 0) (hide yes) (show_name no) (do_not_autoplace no) (effects (font (size 1.27 1.27))))
  (property "Datasheet" "" (at 27.94 113.03 0) (hide yes) (show_name no) (do_not_autoplace no) (effects (font (size 1.27 1.27))))
  (property "Description" "" (at 27.94 113.03 0) (show_name no) (do_not_autoplace no) (effects (font (size 1.27 1.27))))
  (pin "1")
  (pin "2"))
 (symbol
  (lib_id "Motor:Device__C")
  (at 181.61 144.78 0)
  (unit 1)
  (body_style 1)
  (exclude_from_sim no)
  (in_bom yes)
  (on_board yes)
  (in_pos_files yes)
  (dnp no)
  (property "Reference" "C59" (at 184.15 143.51 0) (show_name no) (do_not_autoplace no) (effects (font (size 1.27 1.27)) (justify left)))
  (property "Value" "100nF" (at 184.15 146.05 0) (show_name no) (do_not_autoplace no) (effects (font (size 1.27 1.27)) (justify left)))
  (property "Footprint" "Motor:Capacitor_SMD__C_0603_1608Metric" (at 181.61 144.78 0) (hide yes) (show_name no) (do_not_autoplace no) (effects (font (size 1.27 1.27))))
  (property "Datasheet" "" (at 181.61 144.78 0) (hide yes) (show_name no) (do_not_autoplace no) (effects (font (size 1.27 1.27))))
  (property "Description" "" (at 181.61 144.78 0) (show_name no) (do_not_autoplace no) (effects (font (size 1.27 1.27))))
  (pin "1")
  (pin "2"))
 (symbol
  (lib_id "Motor:Switch__SW_Push")
  (at 227.33 132.08 0)
  (unit 1)
  (body_style 1)
  (exclude_from_sim no)
  (in_bom yes)
  (on_board yes)
  (in_pos_files yes)
  (dnp no)
  (property "Reference" "SW5" (at 227.33 124.46 0) (show_name no) (do_not_autoplace no) (effects (font (size 1.27 1.27))))
  (property "Value" "启动" (at 227.33 127 0) (show_name no) (do_not_autoplace no) (effects (font (size 1.27 1.27))))
  (property "Footprint" "Motor:Button_Switch_THT__SW_PUSH_6mm_H4.3mm" (at 227.33 132.08 0) (hide yes) (show_name no) (do_not_autoplace no) (effects (font (size 1.27 1.27))))
  (property "Datasheet" "" (at 227.33 132.08 0) (hide yes) (show_name no) (do_not_autoplace no) (effects (font (size 1.27 1.27))))
  (property "Description" "" (at 227.33 132.08 0) (show_name no) (do_not_autoplace no) (effects (font (size 1.27 1.27))))
  (pin "1")
  (pin "2"))
 (symbol
  (lib_id "Motor:Switch__SW_Push")
  (at 102.87 132.08 0)
  (unit 1)
  (body_style 1)
  (exclude_from_sim no)
  (in_bom yes)
  (on_board yes)
  (in_pos_files yes)
  (dnp no)
  (property "Reference" "SW3" (at 102.87 124.46 0) (show_name no) (do_not_autoplace no) (effects (font (size 1.27 1.27))))
  (property "Value" "下一项" (at 102.87 127 0) (show_name no) (do_not_autoplace no) (effects (font (size 1.27 1.27))))
  (property "Footprint" "Motor:Button_Switch_THT__SW_PUSH_6mm_H4.3mm" (at 102.87 132.08 0) (hide yes) (show_name no) (do_not_autoplace no) (effects (font (size 1.27 1.27))))
  (property "Datasheet" "" (at 102.87 132.08 0) (hide yes) (show_name no) (do_not_autoplace no) (effects (font (size 1.27 1.27))))
  (property "Description" "" (at 102.87 132.08 0) (show_name no) (do_not_autoplace no) (effects (font (size 1.27 1.27))))
  (pin "1")
  (pin "2"))
 (symbol
  (lib_id "Motor:power__GND")
  (at 190.5 153.67 0)
  (unit 1)
  (body_style 1)
  (exclude_from_sim no)
  (in_bom no)
  (on_board no)
  (in_pos_files yes)
  (dnp no)
  (property "Reference" "#PWR206" (at 190.5 153.67 0) (hide yes) (show_name no) (do_not_autoplace no) (effects (font (size 1.27 1.27))))
  (property "Value" "GND" (at 190.5 157.48 0) (hide yes) (show_name no) (do_not_autoplace no) (effects (font (size 1.27 1.27))))
  (property "Footprint" "" (at 190.5 153.67 0) (hide yes) (show_name no) (do_not_autoplace no) (effects (font (size 1.27 1.27))))
  (property "Datasheet" "" (at 190.5 153.67 0) (hide yes) (show_name no) (do_not_autoplace no) (effects (font (size 1.27 1.27))))
  (property "Description" "" (at 190.5 153.67 0) (show_name no) (do_not_autoplace no) (effects (font (size 1.27 1.27))))
  (pin "1"))
 (symbol
  (lib_id "Motor:Switch__SW_Push")
  (at 40.64 132.08 0)
  (unit 1)
  (body_style 1)
  (exclude_from_sim no)
  (in_bom yes)
  (on_board yes)
  (in_pos_files yes)
  (dnp no)
  (property "Reference" "SW2" (at 40.64 124.46 0) (show_name no) (do_not_autoplace no) (effects (font (size 1.27 1.27))))
  (property "Value" "模式" (at 40.64 127 0) (show_name no) (do_not_autoplace no) (effects (font (size 1.27 1.27))))
  (property "Footprint" "Motor:Button_Switch_THT__SW_PUSH_6mm_H4.3mm" (at 40.64 132.08 0) (hide yes) (show_name no) (do_not_autoplace no) (effects (font (size 1.27 1.27))))
  (property "Datasheet" "" (at 40.64 132.08 0) (hide yes) (show_name no) (do_not_autoplace no) (effects (font (size 1.27 1.27))))
  (property "Description" "" (at 40.64 132.08 0) (show_name no) (do_not_autoplace no) (effects (font (size 1.27 1.27))))
  (pin "1")
  (pin "2"))
 (symbol
  (lib_id "Motor:Device__R")
  (at 121.92 76.2 0)
  (unit 1)
  (body_style 1)
  (exclude_from_sim no)
  (in_bom yes)
  (on_board yes)
  (in_pos_files yes)
  (dnp no)
  (property "Reference" "R55" (at 124.46 74.93 0) (show_name no) (do_not_autoplace no) (effects (font (size 1.27 1.27)) (justify left)))
  (property "Value" "10k" (at 124.46 77.47 0) (show_name no) (do_not_autoplace no) (effects (font (size 1.27 1.27)) (justify left)))
  (property "Footprint" "Motor:Resistor_SMD__R_0603_1608Metric" (at 121.92 76.2 0) (hide yes) (show_name no) (do_not_autoplace no) (effects (font (size 1.27 1.27))))
  (property "Datasheet" "" (at 121.92 76.2 0) (hide yes) (show_name no) (do_not_autoplace no) (effects (font (size 1.27 1.27))))
  (property "Description" "" (at 121.92 76.2 0) (show_name no) (do_not_autoplace no) (effects (font (size 1.27 1.27))))
  (pin "1")
  (pin "2"))
 (symbol
  (lib_id "Motor:Switch__SW_Push")
  (at 165.1 132.08 0)
  (unit 1)
  (body_style 1)
  (exclude_from_sim no)
  (in_bom yes)
  (on_board yes)
  (in_pos_files yes)
  (dnp no)
  (property "Reference" "SW4" (at 165.1 124.46 0) (show_name no) (do_not_autoplace no) (effects (font (size 1.27 1.27))))
  (property "Value" "确认" (at 165.1 127 0) (show_name no) (do_not_autoplace no) (effects (font (size 1.27 1.27))))
  (property "Footprint" "Motor:Button_Switch_THT__SW_PUSH_6mm_H4.3mm" (at 165.1 132.08 0) (hide yes) (show_name no) (do_not_autoplace no) (effects (font (size 1.27 1.27))))
  (property "Datasheet" "" (at 165.1 132.08 0) (hide yes) (show_name no) (do_not_autoplace no) (effects (font (size 1.27 1.27))))
  (property "Description" "" (at 165.1 132.08 0) (show_name no) (do_not_autoplace no) (effects (font (size 1.27 1.27))))
  (pin "1")
  (pin "2"))
 (symbol
  (lib_id "Motor:power__GND")
  (at 66.04 153.67 0)
  (unit 1)
  (body_style 1)
  (exclude_from_sim no)
  (in_bom no)
  (on_board no)
  (in_pos_files yes)
  (dnp no)
  (property "Reference" "#PWR204" (at 66.04 153.67 0) (hide yes) (show_name no) (do_not_autoplace no) (effects (font (size 1.27 1.27))))
  (property "Value" "GND" (at 66.04 157.48 0) (hide yes) (show_name no) (do_not_autoplace no) (effects (font (size 1.27 1.27))))
  (property "Footprint" "" (at 66.04 153.67 0) (hide yes) (show_name no) (do_not_autoplace no) (effects (font (size 1.27 1.27))))
  (property "Datasheet" "" (at 66.04 153.67 0) (hide yes) (show_name no) (do_not_autoplace no) (effects (font (size 1.27 1.27))))
  (property "Description" "" (at 66.04 153.67 0) (show_name no) (do_not_autoplace no) (effects (font (size 1.27 1.27))))
  (pin "1"))
 (symbol
  (lib_id "Motor:power__GND")
  (at 20.32 190.5 0)
  (unit 1)
  (body_style 1)
  (exclude_from_sim no)
  (in_bom no)
  (on_board no)
  (in_pos_files yes)
  (dnp no)
  (property "Reference" "#PWR208" (at 20.32 190.5 0) (hide yes) (show_name no) (do_not_autoplace no) (effects (font (size 1.27 1.27))))
  (property "Value" "GND" (at 20.32 194.31 0) (hide yes) (show_name no) (do_not_autoplace no) (effects (font (size 1.27 1.27))))
  (property "Footprint" "" (at 20.32 190.5 0) (hide yes) (show_name no) (do_not_autoplace no) (effects (font (size 1.27 1.27))))
  (property "Datasheet" "" (at 20.32 190.5 0) (hide yes) (show_name no) (do_not_autoplace no) (effects (font (size 1.27 1.27))))
  (property "Description" "" (at 20.32 190.5 0) (show_name no) (do_not_autoplace no) (effects (font (size 1.27 1.27))))
  (pin "1")))
